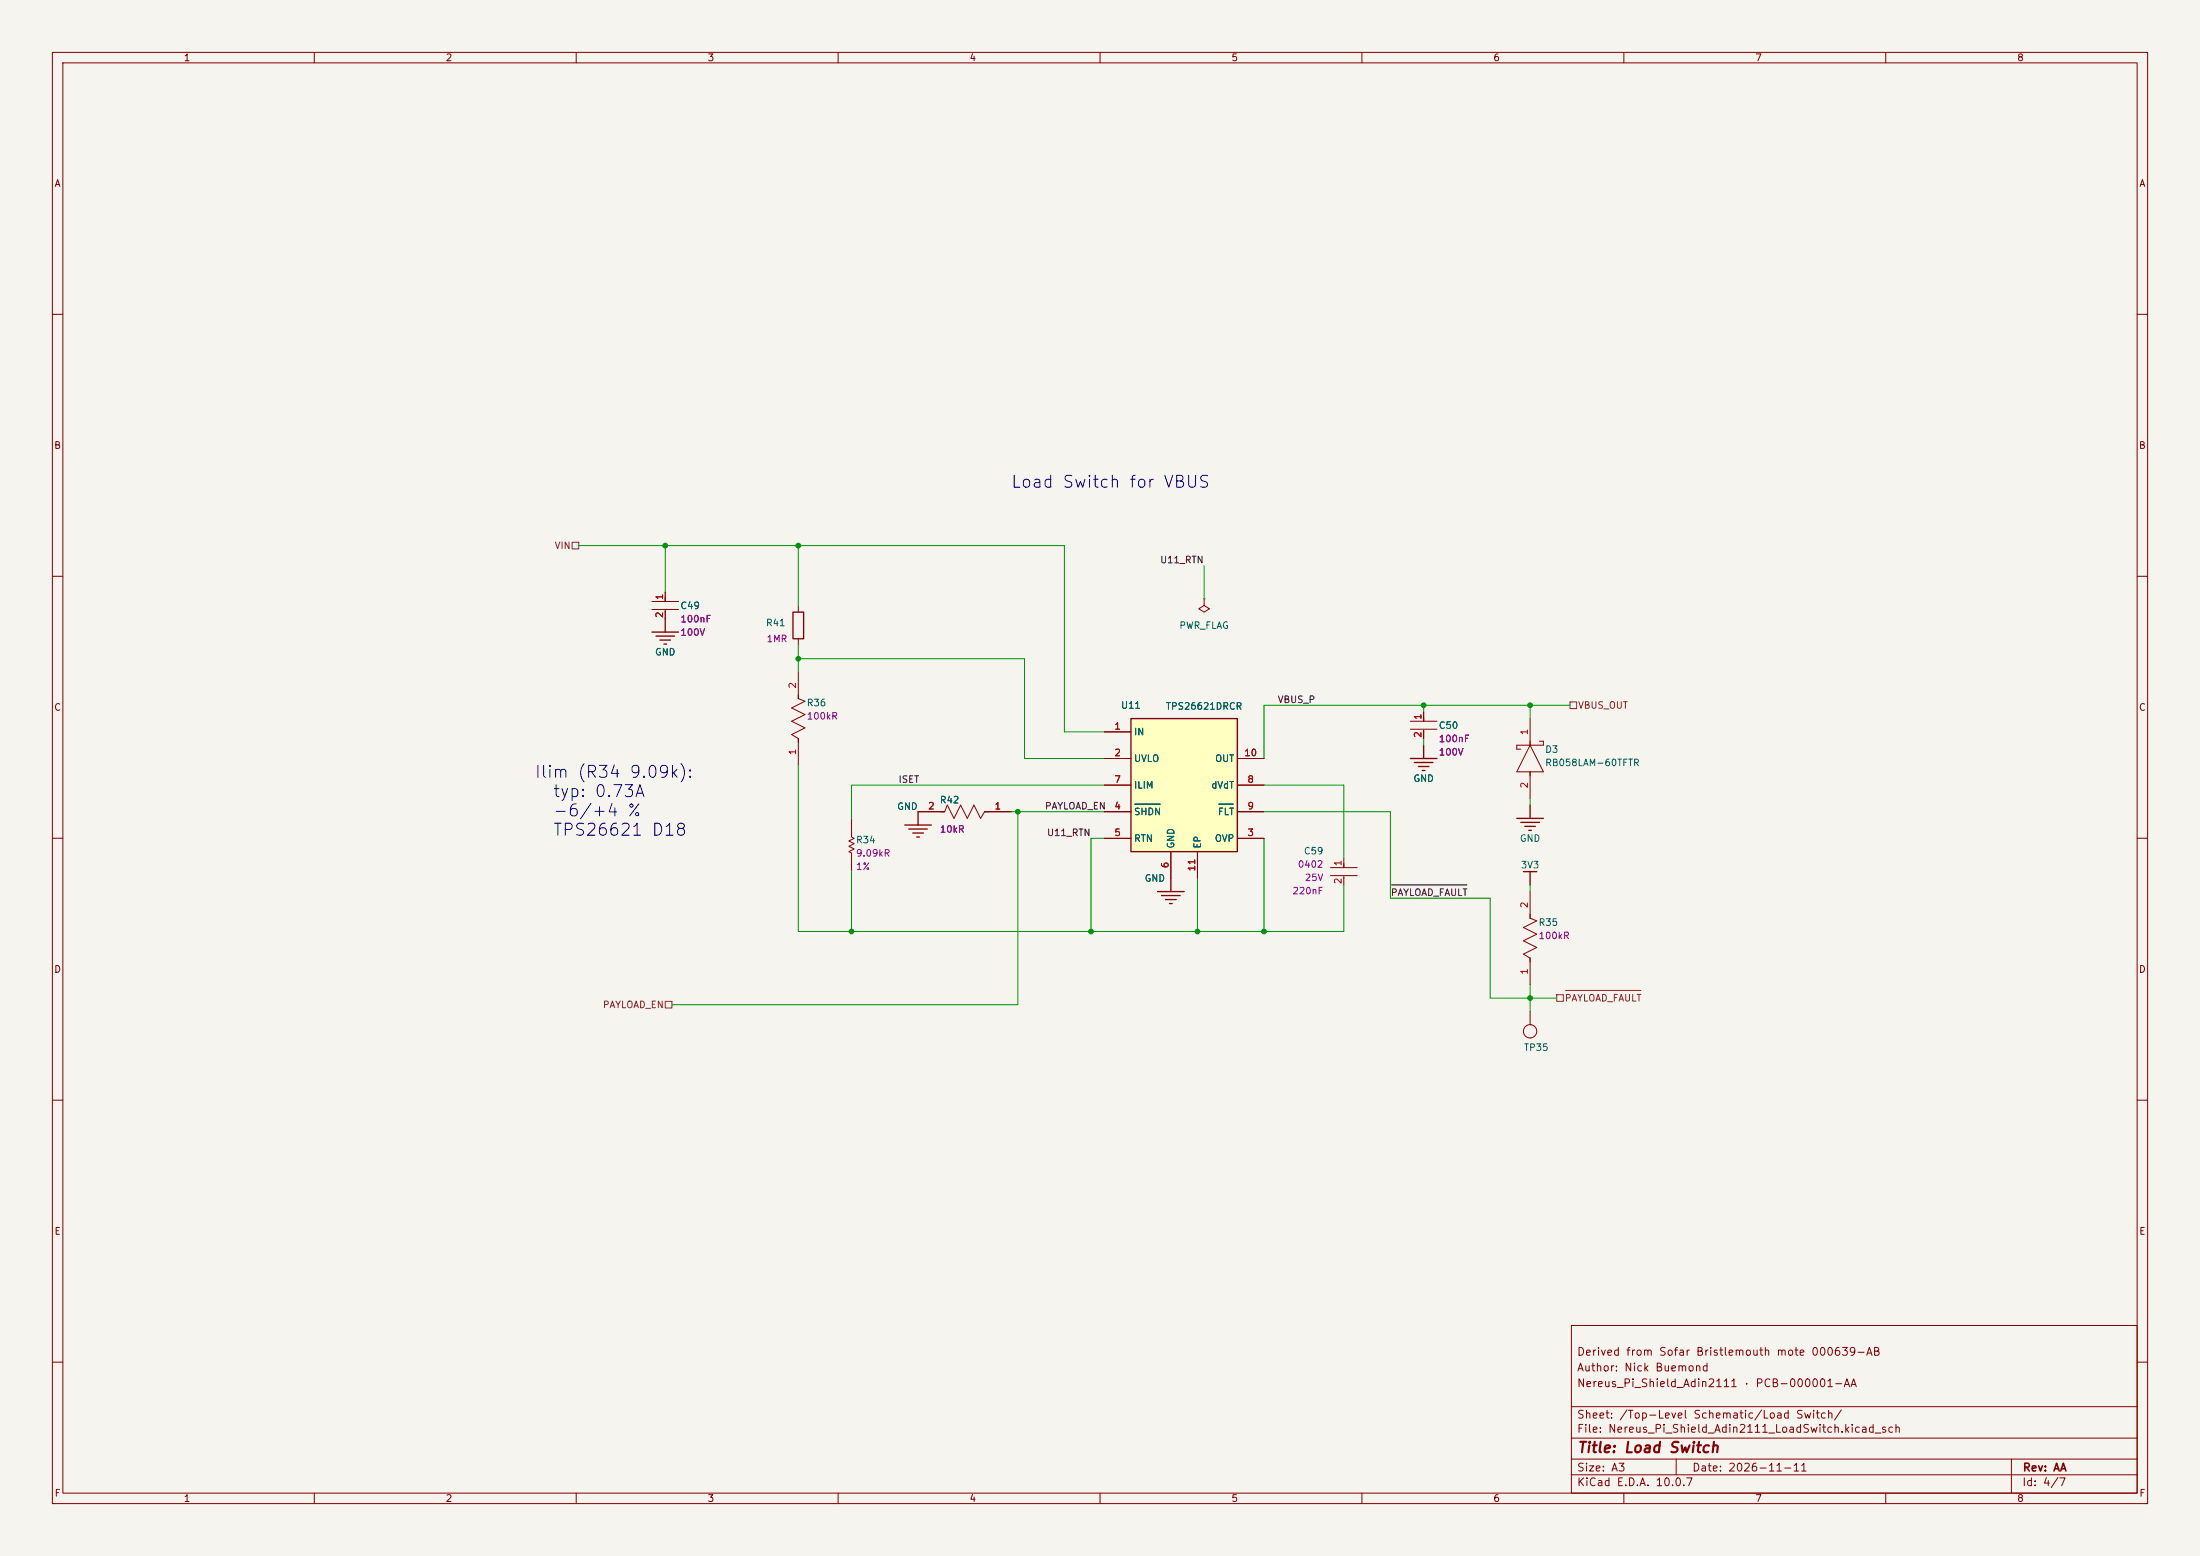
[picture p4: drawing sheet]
<svg xmlns="http://www.w3.org/2000/svg" width="420mm" height="297mm" viewBox="0 0 420 297" stroke-linecap="round" stroke-linejoin="round" font-family="sans-serif">
<path d="M0 0h420v297h-420z" fill="#f5f4ef" stroke="#f5f4ef" stroke-width=".19"/>
<g fill="none" stroke="#840000" stroke-width=".19">
<path d="M10 10h400v277h-400zM12 12h396v273h-396zM60 10v2M110 10v2M160 10v2M210 10v2M260 10v2M310 10v2M360 10v2M10 60h2M408 60h2M10 110h2"/>
<path d="M124.5 114.8h5M124.5 116.3h5M127 113v1.8M127 116.6v1.5M152.4 115.6v1.2M229.9 114.3v1.3l1 .6-1 .6-1-.6 1-.6M229.9 114.3h.1M408 110h2M152.4 128.3v5.1l1.3 .5-2.6 1.2 2.6 1.3-2.6 1.3 2.6 1.2-2.6 1.3 1.3 .8v5.1M152.4 121.9v1.3M269.2 137.7h5.1M269.2 139.2h5.1"/>
<path d="M271.8 135.9v1.8M271.8 139.4v1.6M292.1 137.2v5M10 160h2M162.6 156.2v3.6l.5 .2-1 .5 1 .5-1 .5 1 .6-1 .5 .5 .2v3.6M175.3 154.9h5l.5-1.2 1.3 2.5 1.3-2.5 1.3 2.5 1.2-2.5 1.3 2.5 .8-1.3h5M292.1 147.3v5.1M292.1 142.2l2.5 5.1h-5zM293.9 141.5h.7v.7h-5v.8h.7M408 160h2M254 167.1h5.1M254 165.6h5.1"/>
<path d="M256.5 163.8v1.8M256.5 167.4v1.5M292.1 170.2v5.1l1.3 .5-2.6 1.2 2.6 1.3-2.6 1.3 2.6 1.2-2.6 1.3 1.3 .8v5.1M292.1 195.6h.1M292.1 193v2.6M10 210h2M408 210h2M300 253h108v32h-108zM10 260h2M300 278.5h108M300 274.5h108M300 268.5h108"/>
<path d="M320 278.5v3M384 278.5v6.5M408 260h2M60 285v2M110 285v2M160 285v2M210 285v2M260 285v2M300 281.5h108M310 285v2M360 285v2"/>
<circle cx="292.1" cy="196.8" r="1.27"/>
</g>
<g fill="none" stroke="#840000" stroke-width=".25">
<path d="M127 118.1v2.6M151.4 116.8h2v5.1h-2zM124.5 120.7h5M125.2 121.4h3.6M126 122.2h2M126.7 122.9h.6M172.7 157.5h5.1M173.5 158.2h3.5M174.2 159h2.1M175 159.8h.5M175.3 154.9v2.6M269.2 144.8h5.1"/>
<path d="M270 145.5h3.6M270.8 146.3h2M271.5 147.1h.5M271.8 142.2v2.6M289.6 156.2h5M290.3 157h3.6M291.1 157.7h2M291.8 158.5h.6M292.1 153.7v2.5M221 170.2h5.1M221.7 170.9h3.6M222.5 171.7h2"/>
<path d="M223.3 172.5h.5M223.5 167.6v2.6M290.8 166.4h2.6M292.1 166.4v2.5"/>
</g>
<path d="M215.9 137.2h20.3v25.4h-20.3z" fill="#ffffc2"/>
<path d="M215.9 137.2h20.3v25.4h-20.3z" fill="none" stroke="#840000" stroke-width=".25"/>
<g fill="none" stroke="#840000" stroke-width=".19">
<path d="M127 113v1.8M127 116.6v1.5M210.8 139.7h5.1M271.8 135.9v1.8M271.8 139.4v1.6M175.3 154.9h5M188 154.9h5M210.8 144.8h5.1M210.8 154.9h5.1M210.8 149.9h5.1M236.2 144.8h5.1M236.2 154.9h5.1"/>
<path d="M236.2 149.9h5.1M210.8 160h5.1M223.5 162.6v5M228.6 162.6v5M236.2 160h5.1"/>
</g>
<path d="M216.6 153.5h4.9M232.7 153.5h2.8" fill="none" stroke="#006464" stroke-width=".19"/>
<path d="M109.2 103.5h1.3v1.3h-1.3zM299.7 134h1.3v1.3h-1.3zM127 191.1h1.3v1.3h-1.3zM297.2 189.9h1.2v1.2h-1.2zM298.9 189.1h14.3" fill="none" stroke="#725600" stroke-width=".19"/>
<path d="M265.7 168.9h14.3" fill="none" stroke="#0f0f0f" stroke-width=".19"/>
<g fill="none" stroke="#009600" stroke-width=".19">
<path d="M110.5 104.1h92.7v35.6h7.6M127 104.1v8.9M152.4 104.1v11.5M229.9 108v6.3M152.4 125.7h43.2v19.1h15.2M152.4 123.2v5.1M271.8 134.6v1.3M292.1 134.6v2.6M299.7 134.6h-58.4v10.2M152.4 146.1v31.7h104.1v-8.9M193 154.9h17.8M194.3 154.9v36.9h-66"/>
<path d="M210.8 149.9h-48.2v6.3M241.3 154.9h24.1v16.6h19.1v19h12.7M241.3 149.9h15.2v13.9M271.8 141v1.2M292.1 152.4v1.3M162.6 166.4v11.4M210.8 160h-2.5v17.8M228.6 167.6v10.2M241.3 160v17.8M292.1 168.9v1.3M292.1 188v5"/>
</g>
<g fill="#009600" stroke="#009600" stroke-width=".19">
<circle cx="241.3" cy="177.8" r=".46"/>
<circle cx="292.1" cy="134.6" r=".46"/>
<circle cx="292.1" cy="190.5" r=".46"/>
<circle cx="271.8" cy="134.6" r=".46"/>
<circle cx="228.6" cy="177.8" r=".46"/>
<circle cx="208.3" cy="177.8" r=".46"/>
<circle cx="194.3" cy="154.9" r=".46"/>
<circle cx="152.4" cy="125.7" r=".46"/>
<circle cx="152.4" cy="104.1" r=".46"/>
<circle cx="127" cy="104.1" r=".46"/>
<circle cx="162.6" cy="177.8" r=".46"/>
</g>
<g font-size="2.3" fill="#0000c2">
<text x="192.8" y="93.7">Load Switch for VBUS</text>
<text x="101.9" y="149.1">Ilim (R34 9.09k):</text>
<text x="105.4" y="152.7">typ: 0.73A</text>
<text x="105.4" y="156.4">-6/+4 %</text>
<text x="105.4" y="160.1">TPS26621 D18</text>
</g>
<text font-size="2" fill="#840000" x="301" y="277.8">Title: Load Switch</text>
<g font-size="1.5" fill="#840000">
<text x="300.9" y="262.1">Author: Nick Buemond</text>
<text x="300.9" y="259.1">Derived from Sofar Bristlemouth mote 000639-AB</text>
<text x="300.9" y="265.1">Nereus_Pi_Shield_Adin2111 · PCB-000001-AA</text>
<text x="300.9" y="273.8">File: Nereus_Pi_Shield_Adin2111_LoadSwitch.kicad_sch</text>
<text x="300.9" y="271.1">Sheet: /Top-Level Schematic/Load Switch/</text>
<text x="300.9" y="281.2">Size: A3</text>
<text x="322.9" y="281.2">Date: 2026-11-11</text>
<text x="386" y="281.2">Rev: AA</text>
<text x="300.9" y="284">KiCad E.D.A. 10.0.7</text>
<text x="385.9" y="284">Id: 4/7</text>
</g>
<g font-size="1.3" fill="#840000">
<text x="35" y="12">1</text>
<text x="85" y="12">2</text>
<text x="135" y="12">3</text>
<text x="185" y="12">4</text>
<text x="235" y="12">5</text>
<text x="285" y="12">6</text>
<text x="335" y="12">7</text>
<text x="385" y="12">8</text>
<text x="10.3" y="36">A</text>
<text x="408.3" y="36">A</text>
<text x="10.2" y="86">B</text>
<text x="408.2" y="86">B</text>
<text x="10.2" y="136">C</text>
<text x="408.2" y="136">C</text>
<text x="10.2" y="186">D</text>
<text x="408.2" y="186">D</text>
<text x="10.3" y="236">E</text>
<text x="408.3" y="236">E</text>
<text x="10.3" y="286">F</text>
<text x="35" y="287">1</text>
<text x="85" y="287">2</text>
<text x="135" y="287">3</text>
<text x="185" y="287">4</text>
<text x="235" y="287">5</text>
<text x="285" y="287">6</text>
<text x="335" y="287">7</text>
<text x="385" y="287">8</text>
<text x="408.3" y="286">F</text>
</g>
<g font-size="1.3" fill="#725600">
<text x="105.8" y="105.1">VIN</text>
<text x="301.2" y="135.6">VBUS_OUT</text>
<text x="298.6" y="191.5">PAYLOAD_FAULT</text>
<text x="115" y="192.7">PAYLOAD_EN</text>
</g>
<g font-size="1.3" fill="#0f0f0f">
<text x="221.4" y="107.8">U11_RTN</text>
<text x="243.8" y="134.5">VBUS_P</text>
<text x="171.4" y="149.7">ISET</text>
<text x="199.4" y="154.8">PAYLOAD_EN</text>
<text x="199.8" y="159.9">U11_RTN</text>
<text x="265.4" y="171.3">PAYLOAD_FAULT</text>
</g>
<g font-size="1.3" fill="#a90000">
<text x="126.9" y="118.1" transform="rotate(-90 126.9 118.1)">2</text>
<text x="126.9" y="114.7" transform="rotate(-90 126.9 114.7)">1</text>
<text x="152.3" y="131.5" transform="rotate(-90 152.3 131.5)">2</text>
<text x="271.6" y="137.5" transform="rotate(-90 271.6 137.5)">1</text>
<text x="212.6" y="139.6">1</text>
<text x="271.6" y="140.9" transform="rotate(-90 271.6 140.9)">2</text>
<text x="292" y="140.4" transform="rotate(-90 292 140.4)">1</text>
<text x="152.3" y="144.2" transform="rotate(-90 152.3 144.2)">1</text>
<text x="212.6" y="144.6">2</text>
<text x="212.6" y="149.7">7</text>
<text x="237.4" y="144.6">10</text>
<text x="238" y="149.7">8</text>
<text x="177.1" y="154.8">2</text>
<text x="189.8" y="154.8">1</text>
<text x="212.6" y="154.8">4</text>
<text x="238" y="154.8">9</text>
<text x="292" y="150.6" transform="rotate(-90 292 150.6)">2</text>
<text x="212.6" y="159.9">5</text>
<text x="238" y="159.9">3</text>
<text x="223.4" y="165.8" transform="rotate(-90 223.4 165.8)">6</text>
<text x="228.5" y="166.4" transform="rotate(-90 228.5 166.4)">11</text>
<text x="256.4" y="165.5" transform="rotate(-90 256.4 165.5)">1</text>
<text x="256.4" y="168.9" transform="rotate(-90 256.4 168.9)">2</text>
<text x="292" y="173.5" transform="rotate(-90 292 173.5)">2</text>
<text x="292" y="186.2" transform="rotate(-90 292 186.2)">1</text>
</g>
<g font-size="1.3" fill="#006464">
<text x="129.8" y="116.6">C49</text>
<text x="146.1" y="119.8">R41</text>
<text x="124.9" y="125.4">GND</text>
<text x="225" y="120.3">PWR_FLAG</text>
<text x="153.9" y="135.1">R36</text>
<text x="213.9" y="135.6">U11</text>
<text x="222.5" y="135.8">TPS26621DRCR</text>
<text x="216.4" y="140.7">IN</text>
<text x="274.6" y="139.4">C50</text>
<text x="216.4" y="145.7">UVLO</text>
<text x="231.9" y="145.7">OUT</text>
<text x="269.7" y="149.6">GND</text>
<text x="294.9" y="144">D3</text>
<text x="294.9" y="146.5">RB058LAM-60TFTR</text>
<text x="171.2" y="154.9">GND</text>
<text x="179.3" y="153.7">R42</text>
<text x="216.4" y="155.9">SHDN</text>
<text x="216.4" y="150.8">ILIM</text>
<text x="231.1" y="150.8">dVdT</text>
<text x="232.4" y="155.9">FLT</text>
<text x="163.3" y="161.3">R34</text>
<text x="216.4" y="161">RTN</text>
<text x="231.8" y="161">OVP</text>
<text x="290" y="161">GND</text>
<text x="224.5" y="162.1" transform="rotate(-90 224.5 162.1)">GND</text>
<text x="229.6" y="162.1" transform="rotate(-90 229.6 162.1)">EP</text>
<text x="248.8" y="163.4">C59</text>
<text x="290.2" y="166.1">3V3</text>
<text x="218.4" y="168.6">GND</text>
<text x="293.6" y="177">R35</text>
<text x="290.8" y="200.9">TP35</text>
</g>
<g font-size="1.3" fill="#840084">
<text x="129.8" y="119.1">100nF</text>
<text x="129.8" y="121.7">100V</text>
<text x="146.2" y="122.9">1MR</text>
<text x="153.9" y="137.7">100kR</text>
<text x="274.6" y="142">100nF</text>
<text x="274.6" y="144.5">100V</text>
<text x="179.3" y="159.2">10kR</text>
<text x="163.3" y="163.8">9.09kR</text>
<text x="163.3" y="166.4">1%</text>
<text x="247.7" y="165.9">0402</text>
<text x="246.6" y="171">220nF</text>
<text x="249" y="168.5">25V</text>
<text x="293.6" y="179.6">100kR</text>
</g>
</svg>
